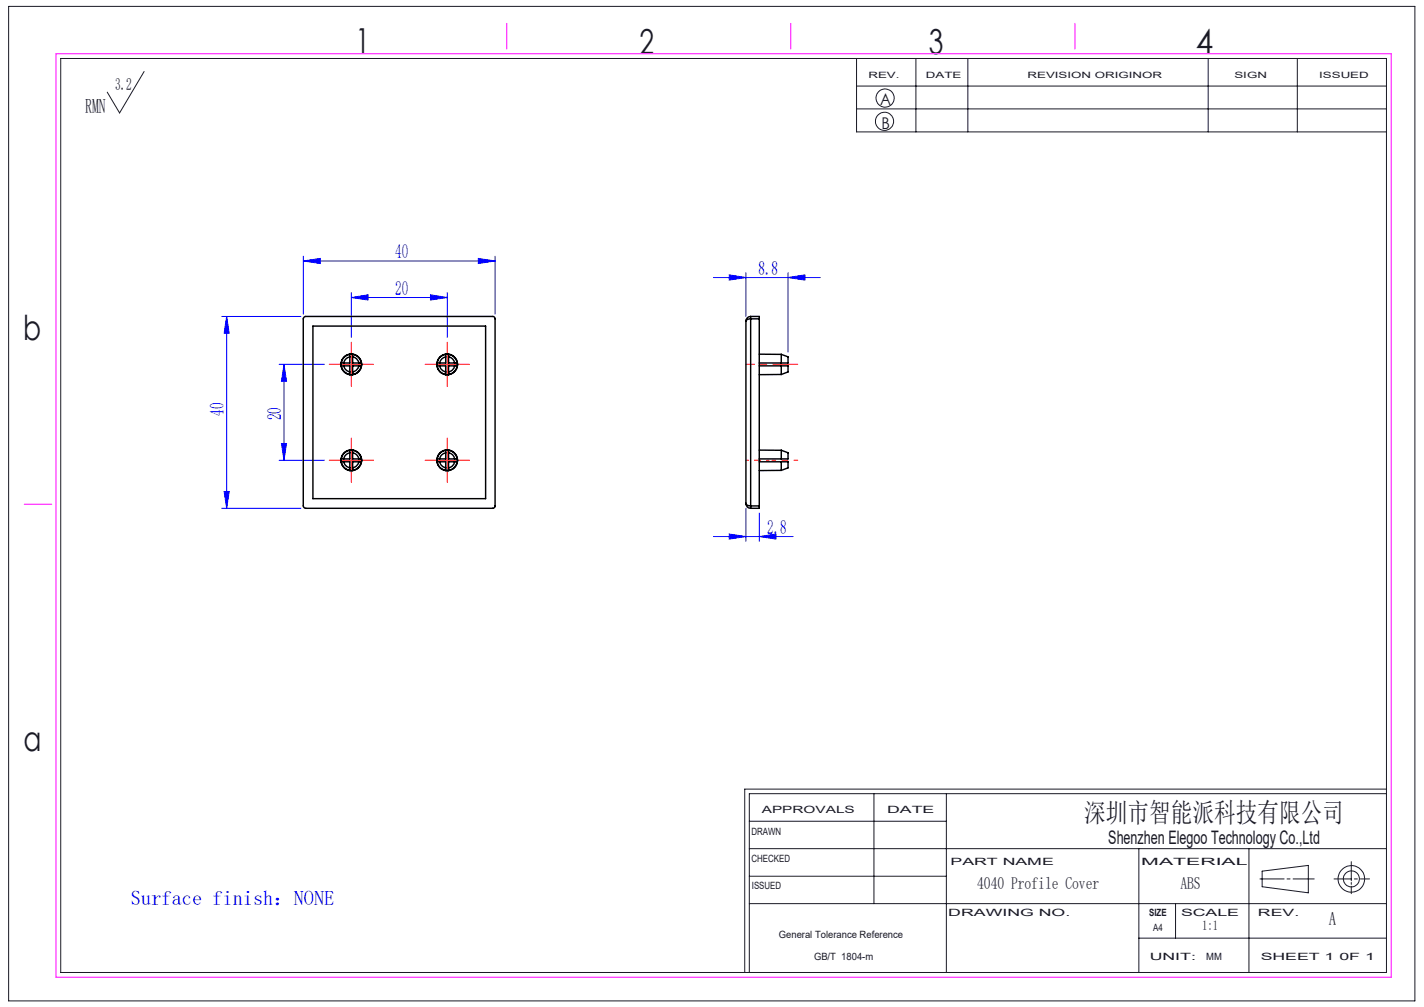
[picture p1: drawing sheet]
<svg xmlns="http://www.w3.org/2000/svg" width="297mm" height="210mm" viewBox="0 0 297 210" stroke-linecap="round" stroke-linejoin="round" font-family="sans-serif">
<g fill="none" stroke="#191924" stroke-width=".21">
<path d="M1.8 1.3h293.3v207.4h-293.3zM12.7 12.2h276.5v190.6h-276.5zM30.1 14.9l-5.2 8.7-2.5-4.4M178.6 12.2v15.3h110.6M178.6 17.9h110.6M191 12.2v15.3M201.9 12.2v15.3M252 12.2v15.3M270.6 12.2v15.3M178.6 22.7h110.6M156.3 177h132.9M156.3 171.3h41.1"/>
<path d="M182.3 165.5v22.9M197.4 165.5v37.3M237.5 177v25.8M260.5 177v25.8M281.8 179.7v4M289.2 165.5h-132.9v37.3M289.2 164.6h-133.9v38.2M156.3 188.4h132.9M156.3 182.7h41.1M237.5 195.6h51.7M245.2 188.4v7.2M262.8 183.3h5"/>
<path d="M263.2 181.7l9.7-1.2v5.7l-9.7-1.3zM268.4 183.3h.7M269.7 183.3h4.4M278.2 183.3h3.6M281.8 184v.4M281.8 184.8v1.6M282.5 183.3h.6M283.7 183.3h1.9"/>
<circle cx="184.5" cy="25.3" r="1.9"/>
<circle cx="184.6" cy="20.4" r="1.89"/>
<circle cx="281.9" cy="183.3" r="1.68"/>
<circle cx="281.9" cy="183.3" r="2.77"/>
</g>
<g fill="none" stroke="#00f" stroke-width=".21">
<path d="M63.3 54.4l3.5-.5v1.1zM63.3 53.4v12.1M63.3 54.4h40M99.8 53.9l3.5 .5-3.5 .6zM103.3 53.4v12.1M148.8 57.9h22.3M152.1 57.3l3.5 .6-3.5 .5zM155.6 56.9v9.1M164.4 57.9l3.5-.6v1.1zM164.4 56.9v16.5M46.2 66h16.6M47.3 66v40"/>
<path d="M47.3 66l.5 3.5h-1.1zM58.2 76h9.5M59.2 76l.6 3.5h-1.1zM59.2 76v20M73.3 62l3.5-.5v1.1zM73.3 61v9.4M73.3 62h20M89.8 61.5l3.5 .5-3.5 .6zM93.3 61v9.4M58.2 96h9.5M58.7 92.5h1.1l-.6 3.5zM46.2 106h16.6"/>
<path d="M46.7 102.5h1.1l-.5 3.5zM148.8 111.9h16.6M152.1 111.4l3.5 .5-3.5 .5zM155.6 106v6.9M158.4 111.9l3.5-.5v1zM158.4 107v5.9"/>
</g>
<g fill="none" stroke="#f00" stroke-width=".21" stroke-dasharray="30.5 1.3 1.3 1.3">
<path d="M70.8 76h-2.1M73.3 73.5v-2.1M73.3 78.5v2.1M75.8 76h2.1M90.8 76h-2.1M93.3 73.5v-2.1M93.3 78.5v2.1M95.8 76h2.1M163 76h3.4M70.8 96h-2.1M73.3 93.5v-2.1M73.3 98.5v2.1"/>
<path d="M75.8 96h2.1M90.8 96h-2.1M93.3 93.5v-2.1M93.3 98.5v2.1M95.8 96h2.1"/>
</g>
<path d="M70.8 76h5M73.3 73.5v5M90.8 76h5M93.3 73.5v5M70.8 96h5M73.3 93.5v5M90.8 96h5M93.3 93.5v5" fill="none" stroke="#f00" stroke-width=".21"/>
<path d="M155.6 76h7.4" fill="none" stroke="#f00" stroke-width=".21" stroke-dasharray="30.5 1.3 1.3 1.3" stroke-dashoffset="28.7"/>
<path d="M155.6 96h4.8" fill="none" stroke="#f00" stroke-width=".21" stroke-dasharray="30.5 1.3 1.3 1.3" stroke-dashoffset="30"/>
<path d="M161 96h5.4" fill="none" stroke="#f00" stroke-width=".21" stroke-dasharray="30.5 1.3 1.3 1.3" stroke-dashoffset="29.7"/>
<path d="M11.7 11.2h278.5v192.6h-278.5zM105.7 4.9v5.3M164.9 4.9v5.3M224.2 4.9v5.3M5 105.2h5.8" fill="none" stroke="#f0f" stroke-width=".21"/>
<g fill="#00f">
<path d="M73.3 62l3.5-.5v1.1zM89.8 61.5l3.5 .5-3.5 .6zM152.1 57.3l3.5 .6-3.5 .5zM164.4 57.9l3.5-.6v1.1zM152.1 111.4l3.5 .5-3.5 .5zM158.4 111.9l3.5-.5v1z"/>
<path d="M59.2 76l.6 3.5h-1.1zM58.7 92.5h1.1l-.6 3.5z"/>
<path d="M47.3 66l.5 3.5h-1.1zM46.7 102.5h1.1l-.5 3.5z"/>
<path d="M63.3 54.4l3.5-.5v1.1zM99.8 53.9l3.5 .5-3.5 .6z"/>
</g>
<g fill="none" stroke="#000" stroke-width=".3">
<path d="M63.4 66.2l.3-.2 39.3 .1 .3 .3-.1 39.4-.3 .2h-39.2l-.3-.1-.1-.4v-39zM65.3 68h36v36h-36zM71.2 75.7h.5M71.2 76.3a2.13 2.13 0 0 0 1.8 1.8M71.2 76.3h.5M71.2 75.7v.6M71.7 76.3a1.74 1.74 0 0 0 1.3 1.3M71.7 76.3h1.3v1.3M73 74.4a1.61 1.61 0 0 0-1.3 1.3M73 73.9v.5M73 73.9a2.13 2.13 0 0 0-1.8 1.8M73 77.6v.5"/>
<path d="M73 73.9h.6M73 78.1h.6M73 78.1h.1M73 74.4v1.3h-1.3M73 73.9h.1M73.6 74.4a1.5 1.5 0 0 1 1.2 1.3M73.6 73.9v.5M73.6 73.9a2.12 2.12 0 0 1 1.8 1.8M73.6 77.6v.5M73.6 78.1h.1M73.6 74.4v1.3h1.2M73.6 73.9h.1"/>
<path d="M74.8 76.3a1.61 1.61 0 0 1-1.2 1.3M74.8 75.7h.6M74.8 76.3h.6M74.8 76.3h-1.2v1.3M75.4 76.3a2.12 2.12 0 0 1-1.8 1.8M75.4 75.7v.6M91.2 75.7h.5M91.2 76.3a2.04 2.04 0 0 0 1.8 1.8M91.2 76.3h.5M91.2 75.7v.6M91.7 76.3a1.74 1.74 0 0 0 1.3 1.3M91.7 76.3h1.3v1.3"/>
<path d="M93 74.4a1.61 1.61 0 0 0-1.3 1.3M93 73.9v.5M93 73.9a2.04 2.04 0 0 0-1.8 1.8M93 77.6v.5M93 73.9h.6M93 78.1h.6M93 73.9h.1M93 74.4v1.3h-1.3M93 78.1h.1M93.6 74.4a1.5 1.5 0 0 1 1.2 1.3M93.6 73.9a2.12 2.12 0 0 1 1.8 1.8M93.6 73.9v.5"/>
<path d="M93.6 77.6v.5M93.6 73.9h.1M93.6 74.4v1.3h1.2M93.6 78.1h.1M94.8 76.3a1.61 1.61 0 0 1-1.2 1.3M94.8 75.7h.6M94.8 76.3h.6M94.8 76.3h-1.2v1.3M95.4 76.3a2.12 2.12 0 0 1-1.8 1.8M95.4 75.7h.1M95.4 76.3h.1M95.4 75.7v.6"/>
<path d="M155.6 67v38M156.6 66.5a.86 .86 0 0 0-1 .5M156.6 66a.96 .96 0 0 0-1 1M156.6 66v.5M156.6 66h1.8v.5M156.6 66.5v39M156.6 66.5h1.8M158.4 73.9h4.5M158.4 75.7h4.5M158.4 76.3h4.5M158.4 66.5v39M162.9 73.9v1.8"/>
<path d="M162.9 76.3v1.8M162.9 78.1h-4.5M162.9 73.9l1.5 .5v1.3h-1.5M162.9 76.3h1.5v1.3l-1.5 .5M71.2 95.7h.5M71.2 96.3a2.13 2.13 0 0 0 1.8 1.8M71.2 96.3h.5M71.2 95.7v.6M71.7 96.3a1.74 1.74 0 0 0 1.3 1.3M71.7 96.3h1.3v1.3M73 94.4a1.61 1.61 0 0 0-1.3 1.3M73 93.9v.5"/>
<path d="M73 93.9a2.13 2.13 0 0 0-1.8 1.8M73 97.6v.5M73 93.9h.6M73 98.1h.6M73 94.4v1.3h-1.3M73.6 94.4a1.5 1.5 0 0 1 1.2 1.3M73.6 93.9v.5M73.6 93.9a2.12 2.12 0 0 1 1.8 1.8M73.6 97.6v.5M73.6 94.4v1.3h1.2M74.8 95.7h.6M74.8 96.3a1.61 1.61 0 0 1-1.2 1.3"/>
<path d="M74.8 96.3h.6M74.8 96.3h-1.2v1.3M75.4 96.3a2.12 2.12 0 0 1-1.8 1.8M75.4 95.7v.6M91.2 95.7h.5M91.2 96.3a2.04 2.04 0 0 0 1.8 1.8M91.2 96.3h.5M91.2 95.7v.6M91.7 96.3a1.74 1.74 0 0 0 1.3 1.3M91.7 96.3h1.3v1.3M93 93.9v.5M93 94.4a1.61 1.61 0 0 0-1.3 1.3"/>
<path d="M93 93.9a2.04 2.04 0 0 0-1.8 1.8M93 97.6v.5M93 98.1h.6M93 93.9h.6M93 94.4v1.3h-1.3M93.6 94.4a1.5 1.5 0 0 1 1.2 1.3M93.6 93.9v.5M93.6 93.9a2.12 2.12 0 0 1 1.8 1.8M93.6 97.6v.5M93.6 94.4v1.3h1.2M94.8 95.7h.6M94.8 96.3a1.61 1.61 0 0 1-1.2 1.3"/>
<path d="M94.8 96.3h.6M94.8 96.3h-1.2v1.3M95.4 96.3a2.12 2.12 0 0 1-1.8 1.8M95.4 96.3h.1M95.4 95.7h.1M95.4 95.7v.6M158.4 93.9h4.5M158.4 95.7h4.5M158.4 96.3h4.5M162.9 93.9v1.8M162.9 96.3v1.8M162.9 98.1h-4.5"/>
<path d="M162.9 96.3h1.5v1.3l-1.5 .5M162.9 93.9l1.5 .5v1.3h-1.5M155.6 105a.97 .97 0 0 0 1 1M155.6 105a.83 .83 0 0 0 1 .5M156.6 105.5v.5M156.6 105.5h1.8M158.4 105.5v.5h-1.8"/>
<circle cx="73.3" cy="76" r="2.17"/>
<circle cx="93.3" cy="76" r="2.17"/>
<circle cx="73.3" cy="96" r="2.17"/>
<circle cx="93.3" cy="96" r="2.17"/>
</g>
<g font-size="7.2" fill="#191924">
<text x="74.1" y="11">1</text>
<text x="133.4" y="11.2">2</text>
<text x="193.7" y="11.3">3</text>
<text x="249.4" y="11.3">4</text>
<text x="4.8" y="70.9">b</text>
<text x="4.9" y="156.5">a</text>
</g>
<text font-size="5.6" fill="#191924" x="226.2" y="171.5">深圳市智能派科技有限公司</text>
<text font-size="4.2" fill="#191924" x="17.8" y="23.5">RMN</text>
<text font-size="4.2" fill="#00f" x="27.3" y="188.7">Surface finish：NONE</text>
<g font-size="4.1" fill="#00f">
<text x="82.4" y="53.8">40</text>
<text x="158.2" y="57.3">8.8</text>
<text x="82.4" y="61.4">20</text>
<text x="46.7" y="86.7" transform="rotate(-90 46.7 86.7)">40</text>
<text x="58.7" y="87.6" transform="rotate(-90 58.7 87.6)">20</text>
<text x="160" y="111.3">2.8</text>
</g>
<g font-size="3.9" fill="#191924">
<text x="231.2" y="176">Shenzhen Elegoo Technology Co.,Ltd</text>
<text x="277.2" y="193">A</text>
</g>
<g font-size="3.5" fill="#191924">
<text x="24" y="18.7">3.2</text>
<text x="203.8" y="185.4">4040 Profile Cover</text>
<text x="246.2" y="185.4">ABS</text>
</g>
<g font-size="3.4" fill="#191924">
<text x="183.6" y="22">A</text>
<text x="183.8" y="27">B</text>
</g>
<text font-size="2.8" fill="#191924" x="250.7" y="194">1:1</text>
<g font-size="2.1" fill="#191924">
<text x="158.9" y="169.5">APPROVALS</text>
<text x="185" y="169.5">DATE</text>
<text x="156.7" y="174.2">DRAWN</text>
<text x="156.7" y="179.7">CHECKED</text>
<text x="156.8" y="185.4">ISSUED</text>
<text x="198.2" y="180.4">PART NAME</text>
<text x="238" y="180.4">MATERIAL</text>
<text x="197.8" y="191">DRAWING NO.</text>
<text x="239.7" y="191">SIZE</text>
<text x="246.3" y="191">SCALE</text>
<text x="262.4" y="191">REV.</text>
<text x="162.4" y="195.6">General Tolerance Reference</text>
<text x="240.5" y="194.1">A4</text>
<text x="169.8" y="200.2">GB/T 1804-m</text>
<text x="239.8" y="200.2">UNIT:</text>
<text x="251.6" y="200.2">MM</text>
<text x="262.9" y="200.2">SHEET 1 0F 1</text>
</g>
<g font-size="1.8" fill="#191924">
<text x="181.1" y="16.3">REV.</text>
<text x="193.1" y="16.3">DATE</text>
<text x="214.3" y="16.3">REVISION ORIGINOR</text>
<text x="257.5" y="16.3">SIGN</text>
<text x="275.1" y="16.3">ISSUED</text>
</g>
</svg>
